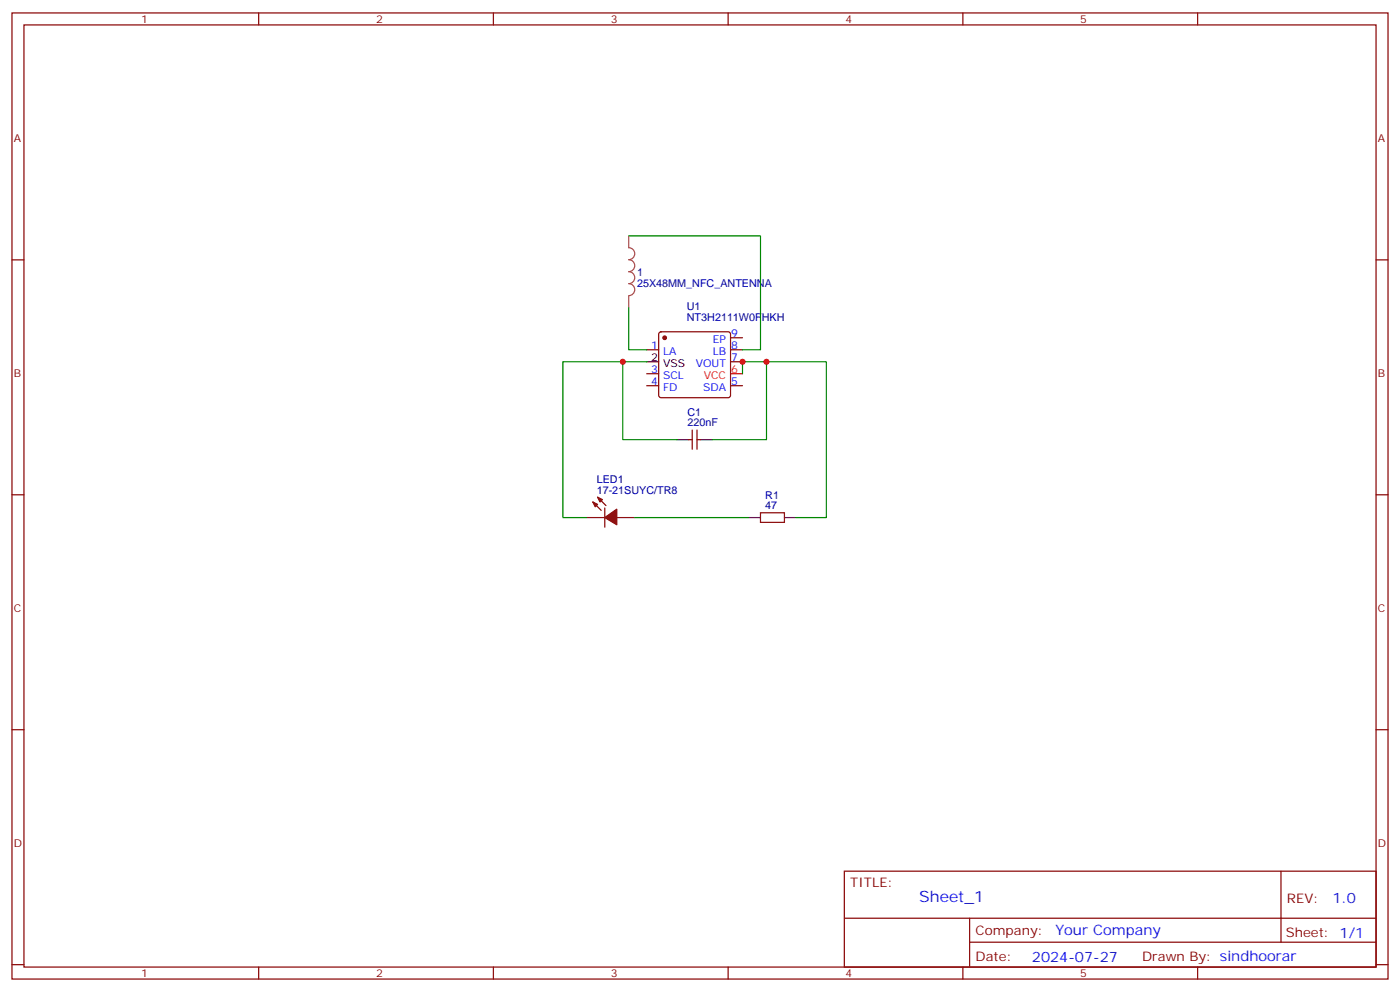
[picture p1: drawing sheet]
<svg xmlns="http://www.w3.org/2000/svg" width="412mm" height="292mm" viewBox="0 0 412 292" stroke-linecap="round" stroke-linejoin="round" font-family="sans-serif">
<g fill="none" stroke="#870000" stroke-width=".35">
<path d="M3.5 3.8h405.4v284.3h-405.4zM7.1 7.3h398.2v277.3h-398.2zM76.2 3.8v3.5M145.3 3.8v3.5M214.5 3.8v3.5M283.6 3.8v3.5M352.8 3.8v3.5M3.5 76.5h3.6M405.3 76.5h3.6M194.3 97.9l.4-.3h19.8l.5 .3 .2 .5v17.9l-.2 .5-.5 .3h-19.8l-.5-.3-.2-.5v-17.9zM215.2 99.4h3.5M190.5 102.9h3.5"/>
<path d="M190.5 113.5h3.5M190.5 110h3.5M215.2 102.9h3.5M215.2 106.5h3.5M215.2 113.5h3.5M202.8 129.4h1.1M203.9 126.6v5.6M205.3 126.6v5.6M205.3 129.4h1.1M3.5 145.6h3.6M172.9 152.3h5.3M174.6 147.7l2.5 2.5"/>
<path d="M176 146.3l2.5 2.5M178.2 149.5v5.7M181.7 152.3h5.3M224 150.9h7.1v2.8h-7.1zM405.3 145.6h3.6M3.5 214.8h3.6M405.3 214.8h3.6M248.7 256.4h156.6v28.2h-156.6zM377.3 256.4v20.9M248.7 270.2h156.5M285.6 277.3h119.6M285.6 270.2v14.2"/>
<path d="M3.5 283.9h3.6M76.2 284.6v3.5M145.3 284.6v3.5M214.5 284.6v3.5M283.6 284.6v3.5M352.8 284.6v3.5M405.3 283.9h3.6"/>
</g>
<path d="M215.2 110h3.5" fill="none" stroke="#f00" stroke-width=".35"/>
<path d="M190.5 106.5h3.5M199.3 129.4h3.5M206.4 129.4h3.5M220.5 152.3h3.5M231.1 152.3h3.5" fill="none" stroke="#000" stroke-width=".35"/>
<g fill="#870000" stroke="#870000" stroke-width=".35">
<path d="M174.6 147.7l1.4 .7-.7 .8z"/>
<path d="M176 146.3l1.4 .7-.7 .7z"/>
<path d="M178.2 152.3l3.5-2.4v4.5z"/>
<circle cx="195.8" cy="99.4" r=".53"/>
</g>
<path d="M185.2 69.4v3.5a1.76 1.76 0 0 1 1.8 1.8 1.76 1.76 0 0 1-1.8 1.7 1.76 1.76 0 0 1 1.8 1.8 1.76 1.76 0 0 1-1.8 1.8 1.76 1.76 0 0 1 1.8 1.7 1.76 1.76 0 0 1-1.8 1.8 1.76 1.76 0 0 1 1.8 1.7 1.76 1.76 0 0 1-1.8 1.8M185.2 87.1v3.5" fill="none" stroke="#a64a4a" stroke-width=".35"/>
<path d="M185.2 69.4h38.8v33.5h-5.3M185.2 90.6v12.3h5.3M183.4 106.5h-17.6v45.8h7.1M190.5 106.5h-7.1v22.9h15.9M218.7 110v-3.5h7.1v22.9h-15.9M225.8 106.5h17.6v45.8h-8.8M187 152.3h33.5" fill="none" stroke="#008700" stroke-width=".35"/>
<g fill="#c00">
<circle cx="218.7" cy="106.5" r=".88"/>
<circle cx="225.8" cy="106.5" r=".88"/>
<circle cx="183.4" cy="106.5" r=".88"/>
</g>
<text font-size="4.6" fill="#00f" x="270.8" y="265.4">Sheet_1</text>
<g font-size="4.2" fill="#00f">
<text x="392.5" y="265.7">1.0</text>
<text x="310.9" y="275.2">Your Company</text>
<text x="304" y="283">2024-07-27</text>
</g>
<g font-size="3.9" fill="#800">
<text x="250.5" y="261">TITLE:</text>
<text x="379.1" y="265.7">REV:</text>
<text x="287.4" y="275.2">Company:</text>
<text x="378.7" y="275.8">Sheet: 1/1</text>
<text x="287.4" y="282.9">Date:</text>
<text x="336.4" y="282.9">Drawn By: sindhoorar</text>
</g>
<g font-size="3.2" fill="#800">
<text x="41.6" y="6.8">1</text>
<text x="110.8" y="6.8">2</text>
<text x="179.9" y="6.8">3</text>
<text x="249.1" y="6.8">4</text>
<text x="318.2" y="6.8">5</text>
<text x="4.1" y="41.9">A</text>
<text x="405.9" y="41.9">A</text>
<text x="4.1" y="111.1">B</text>
<text x="405.9" y="111.1">B</text>
<text x="4.1" y="180.2">C</text>
<text x="405.9" y="180.2">C</text>
<text x="4.1" y="249.3">D</text>
<text x="405.9" y="249.3">D</text>
<text x="41.6" y="287.6">1</text>
<text x="110.8" y="287.6">2</text>
<text x="179.9" y="287.6">3</text>
<text x="249.1" y="287.6">4</text>
<text x="318.2" y="287.6">5</text>
</g>
<g font-size="3.2" fill="#000080">
<text x="187.7" y="81.2">1</text>
<text x="187.7" y="84.3">25X48MM_NFC_ANTENNA</text>
<text x="202.3" y="94.5">NT3H2111W0FHKH</text>
<text x="202.3" y="91.2">U1</text>
<text x="202.5" y="125.5">220nF</text>
<text x="202.5" y="122.4">C1</text>
<text x="175.8" y="142.2">LED1</text>
<text x="175.8" y="145.3">17-21SUYC/TR8</text>
<text x="225.4" y="149.9">47</text>
<text x="225.4" y="146.8">R1</text>
</g>
<g font-size="3.2" fill="#00f">
<text x="210" y="100.8">EP</text>
<text x="215.4" y="99.1">9</text>
<text x="191.8" y="102.6">1</text>
<text x="195.3" y="104.4">LA</text>
<text x="204.9" y="107.9">VOUT</text>
<text x="209.9" y="104.4">LB</text>
<text x="215.4" y="102.6">8</text>
<text x="215.4" y="106.1">7</text>
<text x="191.8" y="113.2">4</text>
<text x="191.8" y="109.6">3</text>
<text x="195.3" y="111.4">SCL</text>
<text x="215.4" y="113.2">5</text>
<text x="195.3" y="114.9">FD</text>
<text x="207.1" y="114.9">SDA</text>
</g>
<g font-size="3.2">
<text x="191.8" y="106.1">2</text>
<text x="195.3" y="107.9">VSS</text>
</g>
<g font-size="3.2" fill="#f00">
<text x="207.3" y="111.4">VCC</text>
<text x="215.4" y="109.6">6</text>
</g>
</svg>
